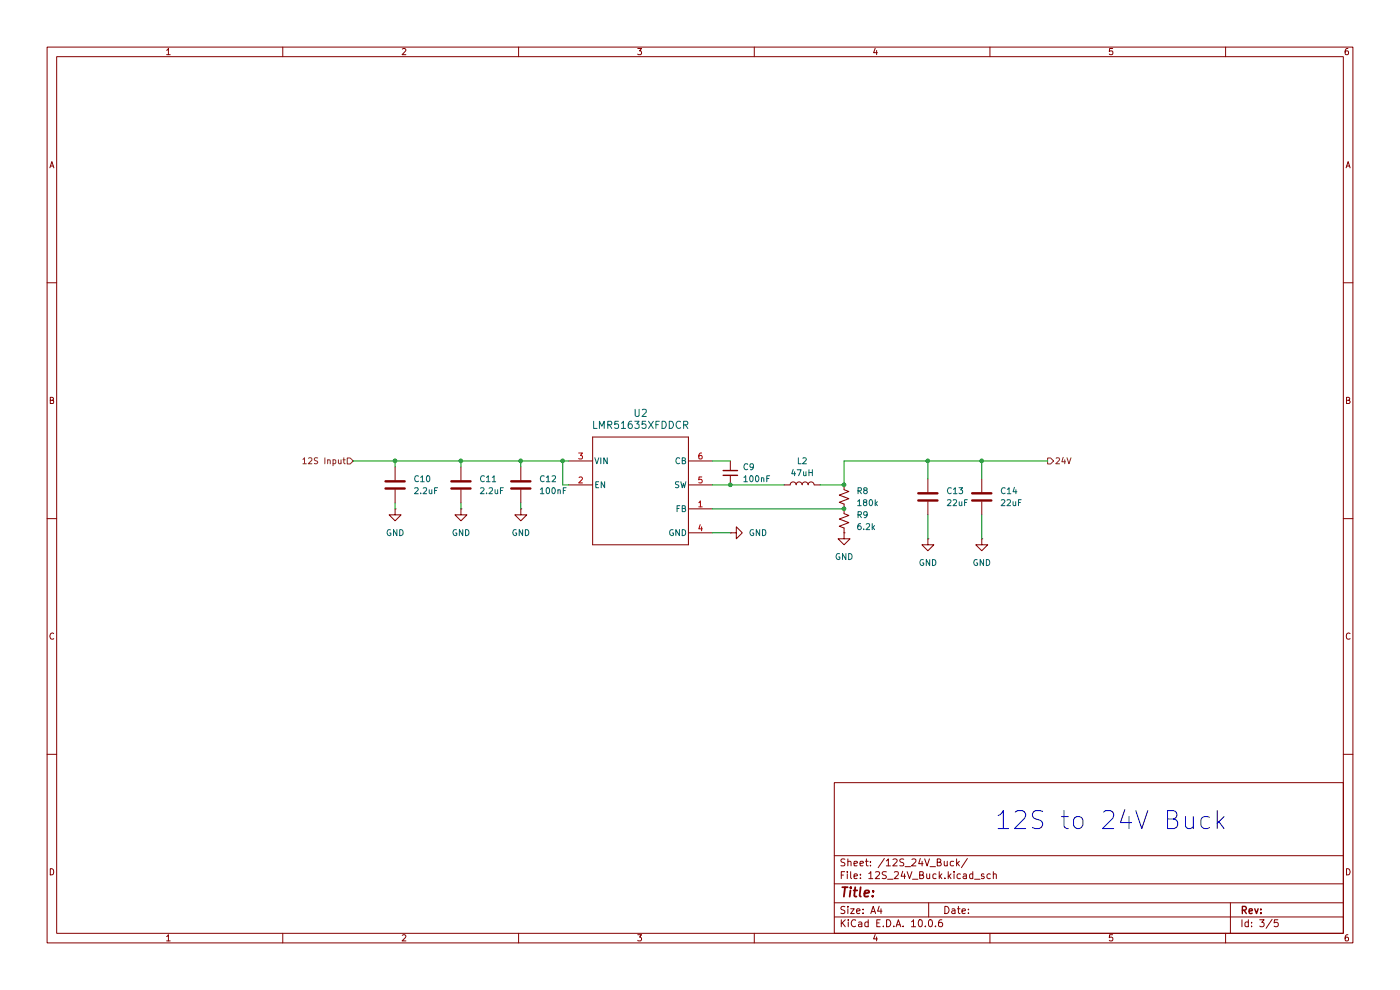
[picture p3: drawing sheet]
(kicad_sch
 (version 20260306)
 (generator "eeschema")
 (generator_version "10.0")
 (paper "A4")
 (lib_symbols
  (symbol "2026-11-03_00-48-29:LMR51635XFDDCR"
   (pin_names
    (offset 0.254)) (exclude_from_sim no) (in_bom yes) (on_board yes)
   (in_pos_files yes)
   (duplicate_pin_numbers_are_jumpers no)
   (property "Reference" "U" (at 0 2.54 0) (show_name no) (do_not_autoplace no) (effects (font (size 1.524 1.524))))
   (property "Value" "LMR51635XFDDCR" (at 0 0 0) (show_name no) (do_not_autoplace no) (effects (font (size 1.524 1.524))))
   (property "Footprint" "DDC0006A-MFG" (at 0 0 0) (show_name no) (do_not_autoplace no) (hide yes) (effects (font (size 1.27 1.27)
    (italic yes))))
   (property "Datasheet" "https://www.ti.com/lit/gpn/lmr51635" (at 0 0 0) (show_name no) (do_not_autoplace no) (hide yes) (effects (font (size 1.27 1.27)
    (italic yes))))
   (property "Description" "" (at 0 0 0) (show_name no) (do_not_autoplace no) (hide yes) (effects (font (size 1.27 1.27))))
   (property "ki_locked" "" (at 0 0 0) (show_name no) (do_not_autoplace no) (effects (font (size 1.27 1.27))))
   (symbol "LMR51635XFDDCR_0_1"
    (polyline (pts (xy 5.08 5.08) (xy 5.08 -17.78)) (stroke (width 0.2032) (type default)) (fill (type none)))
    (polyline (pts (xy 5.08 -17.78) (xy 25.4 -17.78)) (stroke (width 0.2032) (type default)) (fill (type none)))
    (polyline (pts (xy 25.4 5.08) (xy 5.08 5.08)) (stroke (width 0.2032) (type default)) (fill (type none)))
    (polyline (pts (xy 25.4 -17.78) (xy 25.4 5.08)) (stroke (width 0.2032) (type default)) (fill (type none)))
    (pin unspecified line (at 30.48 -10.16 180) (length 5.08) (name "FB" (effects (font (size 1.27 1.27)))) (number "1" (effects (font (size 1.27 1.27)))))
    (pin input line (at 0 -5.08 0) (length 5.08) (name "EN" (effects (font (size 1.27 1.27)))) (number "2" (effects (font (size 1.27 1.27)))))
    (pin power_in line (at 0 0 0) (length 5.08) (name "VIN" (effects (font (size 1.27 1.27)))) (number "3" (effects (font (size 1.27 1.27)))))
    (pin power_in line (at 30.48 -15.24 180) (length 5.08) (name "GND" (effects (font (size 1.27 1.27)))) (number "4" (effects (font (size 1.27 1.27)))))
    (pin power_in line (at 30.48 -5.08 180) (length 5.08) (name "SW" (effects (font (size 1.27 1.27)))) (number "5" (effects (font (size 1.27 1.27)))))
    (pin power_in line (at 30.48 0 180) (length 5.08) (name "CB" (effects (font (size 1.27 1.27)))) (number "6" (effects (font (size 1.27 1.27))))))
   (embedded_fonts no))
  (symbol "Device:C"
   (pin_numbers (hide yes))
   (pin_names
    (offset 0.254)) (exclude_from_sim no) (in_bom yes) (on_board yes)
   (in_pos_files yes)
   (duplicate_pin_numbers_are_jumpers no)
   (property "Reference" "C" (at 0.635 2.54 0) (show_name no) (do_not_autoplace no) (effects (font (size 1.27 1.27)) (justify left)))
   (property "Value" "C" (at 0.635 -2.54 0) (show_name no) (do_not_autoplace no) (effects (font (size 1.27 1.27)) (justify left)))
   (property "Footprint" "" (at 0.9652 -3.81 0) (show_name no) (do_not_autoplace no) (hide yes) (effects (font (size 1.27 1.27))))
   (property "Datasheet" "" (at 0 0 0) (show_name no) (do_not_autoplace no) (hide yes) (effects (font (size 1.27 1.27))))
   (property "Description" "Unpolarized capacitor" (at 0 0 0) (show_name no) (do_not_autoplace no) (hide yes) (effects (font (size 1.27 1.27))))
   (symbol "C_0_1"
    (polyline (pts (xy -2.032 0.762) (xy 2.032 0.762)) (stroke (width 0.508) (type default)) (fill (type none)))
    (polyline (pts (xy -2.032 -0.762) (xy 2.032 -0.762)) (stroke (width 0.508) (type default)) (fill (type none))))
   (symbol "C_1_1"
    (pin passive line (at 0 3.81 270) (length 2.794) (name "" (effects (font (size 1.27 1.27)))) (number "1" (effects (font (size 1.27 1.27)))))
    (pin passive line (at 0 -3.81 90) (length 2.794) (name "" (effects (font (size 1.27 1.27)))) (number "2" (effects (font (size 1.27 1.27))))))
   (embedded_fonts no))
  (symbol "Device:C_Small"
   (pin_numbers (hide yes))
   (pin_names
    (offset 0.254) (hide yes)) (exclude_from_sim no) (in_bom yes) (on_board yes)
   (in_pos_files yes)
   (duplicate_pin_numbers_are_jumpers no)
   (property "Reference" "C" (at 0.254 1.778 0) (show_name no) (do_not_autoplace no) (effects (font (size 1.27 1.27)) (justify left)))
   (property "Value" "C_Small" (at 0.254 -2.032 0) (show_name no) (do_not_autoplace no) (effects (font (size 1.27 1.27)) (justify left)))
   (property "Footprint" "" (at 0 0 0) (show_name no) (do_not_autoplace no) (hide yes) (effects (font (size 1.27 1.27))))
   (property "Datasheet" "" (at 0 0 0) (show_name no) (do_not_autoplace no) (hide yes) (effects (font (size 1.27 1.27))))
   (property "Description" "Unpolarized capacitor, small symbol" (at 0 -10.16 0) (show_name no) (do_not_autoplace no) (hide yes) (effects (font (size 1.27 1.27))))
   (symbol "C_Small_0_1"
    (polyline (pts (xy -1.524 0.508) (xy 1.524 0.508)) (stroke (width 0.3048) (type default)) (fill (type none)))
    (polyline (pts (xy -1.524 -0.508) (xy 1.524 -0.508)) (stroke (width 0.3048) (type default)) (fill (type none))))
   (symbol "C_Small_1_1"
    (pin passive line (at 0 2.54 270) (length 2.032) (name "" (effects (font (size 1.27 1.27)))) (number "1" (effects (font (size 1.27 1.27)))))
    (pin passive line (at 0 -2.54 90) (length 2.032) (name "" (effects (font (size 1.27 1.27)))) (number "2" (effects (font (size 1.27 1.27))))))
   (embedded_fonts no))
  (symbol "Device:L"
   (pin_numbers (hide yes))
   (pin_names
    (offset 1.016) (hide yes)) (exclude_from_sim no) (in_bom yes) (on_board yes)
   (in_pos_files yes)
   (duplicate_pin_numbers_are_jumpers no)
   (property "Reference" "L" (at -1.27 0 90) (show_name no) (do_not_autoplace no) (effects (font (size 1.27 1.27))))
   (property "Value" "L" (at 1.905 0 90) (show_name no) (do_not_autoplace no) (effects (font (size 1.27 1.27))))
   (property "Footprint" "" (at 0 0 0) (show_name no) (do_not_autoplace no) (hide yes) (effects (font (size 1.27 1.27))))
   (property "Datasheet" "" (at 0 0 0) (show_name no) (do_not_autoplace no) (hide yes) (effects (font (size 1.27 1.27))))
   (property "Description" "Inductor" (at 0 0 0) (show_name no) (do_not_autoplace no) (hide yes) (effects (font (size 1.27 1.27))))
   (symbol "L_0_1"
    (arc (start 0 2.54) (mid 0.6323 1.905) (end 0 1.27) (stroke (width 0) (type default)) (fill (type none)))
    (arc (start 0 1.27) (mid 0.6323 0.635) (end 0 0) (stroke (width 0) (type default)) (fill (type none)))
    (arc (start 0 0) (mid 0.6323 -0.635) (end 0 -1.27) (stroke (width 0) (type default)) (fill (type none)))
    (arc (start 0 -1.27) (mid 0.6323 -1.905) (end 0 -2.54) (stroke (width 0) (type default)) (fill (type none))))
   (symbol "L_1_1"
    (pin passive line (at 0 3.81 270) (length 1.27) (name "1" (effects (font (size 1.27 1.27)))) (number "1" (effects (font (size 1.27 1.27)))))
    (pin passive line (at 0 -3.81 90) (length 1.27) (name "2" (effects (font (size 1.27 1.27)))) (number "2" (effects (font (size 1.27 1.27))))))
   (embedded_fonts no))
  (symbol "Device:R_Small_US"
   (pin_numbers (hide yes))
   (pin_names
    (offset 0.254) (hide yes)) (exclude_from_sim no) (in_bom yes) (on_board yes)
   (in_pos_files yes)
   (duplicate_pin_numbers_are_jumpers no)
   (property "Reference" "R" (at 0.762 0.508 0) (show_name no) (do_not_autoplace no) (effects (font (size 1.27 1.27)) (justify left)))
   (property "Value" "R_Small_US" (at 0.762 -1.016 0) (show_name no) (do_not_autoplace no) (effects (font (size 1.27 1.27)) (justify left)))
   (property "Footprint" "" (at 0 0 0) (show_name no) (do_not_autoplace no) (hide yes) (effects (font (size 1.27 1.27))))
   (property "Datasheet" "" (at 0 0 0) (show_name no) (do_not_autoplace no) (hide yes) (effects (font (size 1.27 1.27))))
   (property "Description" "Resistor, small US symbol" (at 0 0 0) (show_name no) (do_not_autoplace no) (hide yes) (effects (font (size 1.27 1.27))))
   (symbol "R_Small_US_1_1"
    (polyline (pts (xy 0 1.524) (xy 1.016 1.143) (xy 0 0.762) (xy -1.016 0.381) (xy 0 0)) (stroke (width 0) (type default)) (fill (type none)))
    (polyline (pts (xy 0 0) (xy 1.016 -0.381) (xy 0 -0.762) (xy -1.016 -1.143) (xy 0 -1.524)) (stroke (width 0) (type default)) (fill (type none)))
    (pin passive line (at 0 2.54 270) (length 1.016) (name "" (effects (font (size 1.27 1.27)))) (number "1" (effects (font (size 1.27 1.27)))))
    (pin passive line (at 0 -2.54 90) (length 1.016) (name "" (effects (font (size 1.27 1.27)))) (number "2" (effects (font (size 1.27 1.27))))))
   (embedded_fonts no))
  (symbol "power:GND"
   (power global)
   (pin_numbers (hide yes))
   (pin_names
    (offset 0) (hide yes)) (exclude_from_sim no) (in_bom yes) (on_board yes)
   (in_pos_files yes)
   (duplicate_pin_numbers_are_jumpers no)
   (property "Reference" "#PWR" (at 0 -6.35 0) (show_name no) (do_not_autoplace no) (hide yes) (effects (font (size 1.27 1.27))))
   (property "Value" "GND" (at 0 -3.81 0) (show_name no) (do_not_autoplace no) (effects (font (size 1.27 1.27))))
   (property "Footprint" "" (at 0 0 0) (show_name no) (do_not_autoplace no) (hide yes) (effects (font (size 1.27 1.27))))
   (property "Datasheet" "" (at 0 0 0) (show_name no) (do_not_autoplace no) (hide yes) (effects (font (size 1.27 1.27))))
   (property "Description" "Power symbol creates a global label with name \"GND\" , ground" (at 0 0 0) (show_name no) (do_not_autoplace no) (hide yes) (effects (font (size 1.27 1.27))))
   (symbol "GND_0_1"
    (polyline (pts (xy 0 0) (xy 0 -1.27) (xy 1.27 -1.27) (xy 0 -2.54) (xy -1.27 -1.27) (xy 0 -1.27)) (stroke (width 0) (type default)) (fill (type none))))
   (symbol "GND_1_1"
    (pin power_in line (at 0 0 270) (length 0) (name "" (effects (font (size 1.27 1.27)))) (number "1" (effects (font (size 1.27 1.27))))))
   (embedded_fonts no)))
 (text "12S to 24V Buck"
  (exclude_from_sim no)
  (at 235.712 174.244 0)
  (effects (font (size 3.81 3.81))))
 (junction
  (at 119.38 97.79)
  (diameter 0)
  (color 0 0 0 0))
 (junction
  (at 83.82 97.79)
  (diameter 0)
  (color 0 0 0 0))
 (junction
  (at 97.79 97.79)
  (diameter 0)
  (color 0 0 0 0))
 (junction
  (at 179.07 102.87)
  (diameter 0)
  (color 0 0 0 0))
 (junction
  (at 196.85 97.79)
  (diameter 0)
  (color 0 0 0 0))
 (junction
  (at 154.94 102.87)
  (diameter 0)
  (color 0 0 0 0))
 (junction
  (at 110.49 97.79)
  (diameter 0)
  (color 0 0 0 0))
 (junction
  (at 179.07 107.95)
  (diameter 0)
  (color 0 0 0 0))
 (junction
  (at 208.28 97.79)
  (diameter 0)
  (color 0 0 0 0))
 (wire
  (pts (xy 110.49 97.79) (xy 110.49 99.06))
  (stroke (width 0) (type default)))
 (wire
  (pts (xy 151.13 97.79) (xy 154.94 97.79))
  (stroke (width 0) (type default)))
 (wire
  (pts (xy 154.94 102.87) (xy 166.37 102.87))
  (stroke (width 0) (type default)))
 (wire
  (pts (xy 97.79 106.68) (xy 97.79 107.95))
  (stroke (width 0) (type default)))
 (wire
  (pts (xy 119.38 97.79) (xy 119.38 102.87))
  (stroke (width 0) (type default)))
 (wire
  (pts (xy 179.07 102.87) (xy 179.07 97.79))
  (stroke (width 0) (type default)))
 (wire
  (pts (xy 151.13 107.95) (xy 179.07 107.95))
  (stroke (width 0) (type default)))
 (wire
  (pts (xy 119.38 97.79) (xy 120.65 97.79))
  (stroke (width 0) (type default)))
 (wire
  (pts (xy 208.28 109.22) (xy 208.28 114.3))
  (stroke (width 0) (type default)))
 (wire
  (pts (xy 83.82 97.79) (xy 83.82 99.06))
  (stroke (width 0) (type default)))
 (wire
  (pts (xy 119.38 102.87) (xy 120.65 102.87))
  (stroke (width 0) (type default)))
 (wire
  (pts (xy 110.49 97.79) (xy 119.38 97.79))
  (stroke (width 0) (type default)))
 (wire
  (pts (xy 151.13 113.03) (xy 154.94 113.03))
  (stroke (width 0) (type default)))
 (wire
  (pts (xy 151.13 102.87) (xy 154.94 102.87))
  (stroke (width 0) (type default)))
 (wire
  (pts (xy 110.49 106.68) (xy 110.49 107.95))
  (stroke (width 0) (type default)))
 (wire
  (pts (xy 83.82 106.68) (xy 83.82 107.95))
  (stroke (width 0) (type default)))
 (wire
  (pts (xy 196.85 97.79) (xy 222.25 97.79))
  (stroke (width 0) (type default)))
 (wire
  (pts (xy 208.28 97.79) (xy 208.28 101.6))
  (stroke (width 0) (type default)))
 (wire
  (pts (xy 97.79 97.79) (xy 97.79 99.06))
  (stroke (width 0) (type default)))
 (wire
  (pts (xy 196.85 109.22) (xy 196.85 114.3))
  (stroke (width 0) (type default)))
 (wire
  (pts (xy 196.85 97.79) (xy 196.85 101.6))
  (stroke (width 0) (type default)))
 (wire
  (pts (xy 173.99 102.87) (xy 179.07 102.87))
  (stroke (width 0) (type default)))
 (wire
  (pts (xy 179.07 97.79) (xy 196.85 97.79))
  (stroke (width 0) (type default)))
 (wire
  (pts (xy 74.93 97.79) (xy 110.49 97.79))
  (stroke (width 0) (type default)))
 (hierarchical_label "24V"
  (shape output)
  (at 222.25 97.79 0)
  (effects (font (size 1.27 1.27)) (justify left)))
 (hierarchical_label "12S Input"
  (shape input)
  (at 74.93 97.79 180)
  (effects (font (size 1.27 1.27)) (justify right)))
 (symbol
  (lib_id "power:GND")
  (at 208.28 114.3 0)
  (unit 1)
  (body_style 1)
  (exclude_from_sim no)
  (in_bom yes)
  (on_board yes)
  (in_pos_files yes)
  (dnp no)
  (fields_autoplaced yes)
  (property "Reference" "#PWR019" (at 208.28 120.65 0) (hide yes) (show_name no) (do_not_autoplace no) (effects (font (size 1.27 1.27))))
  (property "Value" "GND" (at 208.28 119.38 0) (show_name no) (do_not_autoplace no) (effects (font (size 1.27 1.27))))
  (property "Footprint" "" (at 208.28 114.3 0) (hide yes) (show_name no) (do_not_autoplace no) (effects (font (size 1.27 1.27))))
  (property "Datasheet" "" (at 208.28 114.3 0) (hide yes) (show_name no) (do_not_autoplace no) (effects (font (size 1.27 1.27))))
  (property "Description" "Power symbol creates a global label with name \"GND\" , ground" (at 208.28 114.3 0) (hide yes) (show_name no) (do_not_autoplace no) (effects (font (size 1.27 1.27))))
  (pin "1"))
 (symbol
  (lib_id "power:GND")
  (at 196.85 114.3 0)
  (unit 1)
  (body_style 1)
  (exclude_from_sim no)
  (in_bom yes)
  (on_board yes)
  (in_pos_files yes)
  (dnp no)
  (fields_autoplaced yes)
  (property "Reference" "#PWR018" (at 196.85 120.65 0) (hide yes) (show_name no) (do_not_autoplace no) (effects (font (size 1.27 1.27))))
  (property "Value" "GND" (at 196.85 119.38 0) (show_name no) (do_not_autoplace no) (effects (font (size 1.27 1.27))))
  (property "Footprint" "" (at 196.85 114.3 0) (hide yes) (show_name no) (do_not_autoplace no) (effects (font (size 1.27 1.27))))
  (property "Datasheet" "" (at 196.85 114.3 0) (hide yes) (show_name no) (do_not_autoplace no) (effects (font (size 1.27 1.27))))
  (property "Description" "Power symbol creates a global label with name \"GND\" , ground" (at 196.85 114.3 0) (hide yes) (show_name no) (do_not_autoplace no) (effects (font (size 1.27 1.27))))
  (pin "1"))
 (symbol
  (lib_id "Device:C")
  (at 110.49 102.87 0)
  (unit 1)
  (body_style 1)
  (exclude_from_sim no)
  (in_bom yes)
  (on_board yes)
  (in_pos_files yes)
  (dnp no)
  (fields_autoplaced yes)
  (property "Reference" "C12" (at 114.3 101.5999 0) (show_name no) (do_not_autoplace no) (effects (font (size 1.27 1.27)) (justify left)))
  (property "Value" "100nF" (at 114.3 104.1399 0) (show_name no) (do_not_autoplace no) (effects (font (size 1.27 1.27)) (justify left)))
  (property "Footprint" "DDC0006A-MFG" (at 111.4552 106.68 0) (hide yes) (show_name no) (do_not_autoplace no) (effects (font (size 1.27 1.27))))
  (property "Datasheet" "" (at 110.49 102.87 0) (hide yes) (show_name no) (do_not_autoplace no) (effects (font (size 1.27 1.27))))
  (property "Description" "Unpolarized capacitor" (at 110.49 102.87 0) (hide yes) (show_name no) (do_not_autoplace no) (effects (font (size 1.27 1.27))))
  (pin "2")
  (pin "1"))
 (symbol
  (lib_id "2026-11-03_00-48-29:LMR51635XFDDCR")
  (at 120.65 97.79 0)
  (unit 1)
  (body_style 1)
  (exclude_from_sim no)
  (in_bom yes)
  (on_board yes)
  (in_pos_files yes)
  (dnp no)
  (fields_autoplaced yes)
  (property "Reference" "U2" (at 135.89 87.63 0) (show_name no) (do_not_autoplace no) (effects (font (size 1.524 1.524))))
  (property "Value" "LMR51635XFDDCR" (at 135.89 90.17 0) (show_name no) (do_not_autoplace no) (effects (font (size 1.524 1.524))))
  (property "Footprint" "DDC0006A-MFG" (at 120.65 97.79 0) (hide yes) (show_name no) (do_not_autoplace no) (effects (font (size 1.27 1.27)
    (italic yes))))
  (property "Datasheet" "https://www.ti.com/lit/gpn/lmr51635" (at 120.65 97.79 0) (hide yes) (show_name no) (do_not_autoplace no) (effects (font (size 1.27 1.27)
    (italic yes))))
  (property "Description" "" (at 120.65 97.79 0) (hide yes) (show_name no) (do_not_autoplace no) (effects (font (size 1.27 1.27))))
  (pin "6")
  (pin "4")
  (pin "3")
  (pin "2")
  (pin "1")
  (pin "5"))
 (symbol
  (lib_id "Device:C")
  (at 208.28 105.41 0)
  (unit 1)
  (body_style 1)
  (exclude_from_sim no)
  (in_bom yes)
  (on_board yes)
  (in_pos_files yes)
  (dnp no)
  (fields_autoplaced yes)
  (property "Reference" "C14" (at 212.09 104.1399 0) (show_name no) (do_not_autoplace no) (effects (font (size 1.27 1.27)) (justify left)))
  (property "Value" "22uF" (at 212.09 106.6799 0) (show_name no) (do_not_autoplace no) (effects (font (size 1.27 1.27)) (justify left)))
  (property "Footprint" "DDC0006A-MFG" (at 209.2452 109.22 0) (hide yes) (show_name no) (do_not_autoplace no) (effects (font (size 1.27 1.27))))
  (property "Datasheet" "" (at 208.28 105.41 0) (hide yes) (show_name no) (do_not_autoplace no) (effects (font (size 1.27 1.27))))
  (property "Description" "Unpolarized capacitor" (at 208.28 105.41 0) (hide yes) (show_name no) (do_not_autoplace no) (effects (font (size 1.27 1.27))))
  (pin "2")
  (pin "1"))
 (symbol
  (lib_id "power:GND")
  (at 154.94 113.03 90)
  (unit 1)
  (body_style 1)
  (exclude_from_sim no)
  (in_bom yes)
  (on_board yes)
  (in_pos_files yes)
  (dnp no)
  (fields_autoplaced yes)
  (property "Reference" "#PWR016" (at 161.29 113.03 0) (hide yes) (show_name no) (do_not_autoplace no) (effects (font (size 1.27 1.27))))
  (property "Value" "GND" (at 158.75 113.0299 90) (show_name no) (do_not_autoplace no) (effects (font (size 1.27 1.27)) (justify right)))
  (property "Footprint" "" (at 154.94 113.03 0) (hide yes) (show_name no) (do_not_autoplace no) (effects (font (size 1.27 1.27))))
  (property "Datasheet" "" (at 154.94 113.03 0) (hide yes) (show_name no) (do_not_autoplace no) (effects (font (size 1.27 1.27))))
  (property "Description" "Power symbol creates a global label with name \"GND\" , ground" (at 154.94 113.03 0) (hide yes) (show_name no) (do_not_autoplace no) (effects (font (size 1.27 1.27))))
  (pin "1"))
 (symbol
  (lib_id "power:GND")
  (at 83.82 107.95 0)
  (unit 1)
  (body_style 1)
  (exclude_from_sim no)
  (in_bom yes)
  (on_board yes)
  (in_pos_files yes)
  (dnp no)
  (fields_autoplaced yes)
  (property "Reference" "#PWR013" (at 83.82 114.3 0) (hide yes) (show_name no) (do_not_autoplace no) (effects (font (size 1.27 1.27))))
  (property "Value" "GND" (at 83.82 113.03 0) (show_name no) (do_not_autoplace no) (effects (font (size 1.27 1.27))))
  (property "Footprint" "" (at 83.82 107.95 0) (hide yes) (show_name no) (do_not_autoplace no) (effects (font (size 1.27 1.27))))
  (property "Datasheet" "" (at 83.82 107.95 0) (hide yes) (show_name no) (do_not_autoplace no) (effects (font (size 1.27 1.27))))
  (property "Description" "Power symbol creates a global label with name \"GND\" , ground" (at 83.82 107.95 0) (hide yes) (show_name no) (do_not_autoplace no) (effects (font (size 1.27 1.27))))
  (pin "1"))
 (symbol
  (lib_id "Device:L")
  (at 170.18 102.87 90)
  (unit 1)
  (body_style 1)
  (exclude_from_sim no)
  (in_bom yes)
  (on_board yes)
  (in_pos_files yes)
  (dnp no)
  (fields_autoplaced yes)
  (property "Reference" "L2" (at 170.18 97.79 90) (show_name no) (do_not_autoplace no) (effects (font (size 1.27 1.27))))
  (property "Value" "47uH" (at 170.18 100.33 90) (show_name no) (do_not_autoplace no) (effects (font (size 1.27 1.27))))
  (property "Footprint" "" (at 170.18 102.87 0) (hide yes) (show_name no) (do_not_autoplace no) (effects (font (size 1.27 1.27))))
  (property "Datasheet" "" (at 170.18 102.87 0) (hide yes) (show_name no) (do_not_autoplace no) (effects (font (size 1.27 1.27))))
  (property "Description" "Inductor" (at 170.18 102.87 0) (hide yes) (show_name no) (do_not_autoplace no) (effects (font (size 1.27 1.27))))
  (pin "1")
  (pin "2"))
 (symbol
  (lib_id "Device:R_Small_US")
  (at 179.07 105.41 0)
  (unit 1)
  (body_style 1)
  (exclude_from_sim no)
  (in_bom yes)
  (on_board yes)
  (in_pos_files yes)
  (dnp no)
  (fields_autoplaced yes)
  (property "Reference" "R8" (at 181.61 104.1399 0) (show_name no) (do_not_autoplace no) (effects (font (size 1.27 1.27)) (justify left)))
  (property "Value" "180k" (at 181.61 106.6799 0) (show_name no) (do_not_autoplace no) (effects (font (size 1.27 1.27)) (justify left)))
  (property "Footprint" "" (at 179.07 105.41 0) (hide yes) (show_name no) (do_not_autoplace no) (effects (font (size 1.27 1.27))))
  (property "Datasheet" "" (at 179.07 105.41 0) (hide yes) (show_name no) (do_not_autoplace no) (effects (font (size 1.27 1.27))))
  (property "Description" "Resistor, small US symbol" (at 179.07 105.41 0) (hide yes) (show_name no) (do_not_autoplace no) (effects (font (size 1.27 1.27))))
  (pin "1")
  (pin "2"))
 (symbol
  (lib_id "Device:C")
  (at 83.82 102.87 0)
  (unit 1)
  (body_style 1)
  (exclude_from_sim no)
  (in_bom yes)
  (on_board yes)
  (in_pos_files yes)
  (dnp no)
  (fields_autoplaced yes)
  (property "Reference" "C10" (at 87.63 101.5999 0) (show_name no) (do_not_autoplace no) (effects (font (size 1.27 1.27)) (justify left)))
  (property "Value" "2.2uF" (at 87.63 104.1399 0) (show_name no) (do_not_autoplace no) (effects (font (size 1.27 1.27)) (justify left)))
  (property "Footprint" "DDC0006A-MFG" (at 84.7852 106.68 0) (hide yes) (show_name no) (do_not_autoplace no) (effects (font (size 1.27 1.27))))
  (property "Datasheet" "" (at 83.82 102.87 0) (hide yes) (show_name no) (do_not_autoplace no) (effects (font (size 1.27 1.27))))
  (property "Description" "Unpolarized capacitor" (at 83.82 102.87 0) (hide yes) (show_name no) (do_not_autoplace no) (effects (font (size 1.27 1.27))))
  (pin "2")
  (pin "1"))
 (symbol
  (lib_id "Device:C_Small")
  (at 154.94 100.33 0)
  (unit 1)
  (body_style 1)
  (exclude_from_sim no)
  (in_bom yes)
  (on_board yes)
  (in_pos_files yes)
  (dnp no)
  (fields_autoplaced yes)
  (property "Reference" "C9" (at 157.48 99.0599 0) (show_name no) (do_not_autoplace no) (effects (font (size 1.27 1.27)) (justify left)))
  (property "Value" "100nF" (at 157.48 101.5999 0) (show_name no) (do_not_autoplace no) (effects (font (size 1.27 1.27)) (justify left)))
  (property "Footprint" "Package_SO:SOIC-8_3.9x4.9mm_P1.27mm" (at 154.94 100.33 0) (hide yes) (show_name no) (do_not_autoplace no) (effects (font (size 1.27 1.27))))
  (property "Datasheet" "" (at 154.94 100.33 0) (hide yes) (show_name no) (do_not_autoplace no) (effects (font (size 1.27 1.27))))
  (property "Description" "Unpolarized capacitor, small symbol" (at 154.94 110.49 0) (hide yes) (show_name no) (do_not_autoplace no) (effects (font (size 1.27 1.27))))
  (pin "1")
  (pin "2"))
 (symbol
  (lib_id "power:GND")
  (at 97.79 107.95 0)
  (unit 1)
  (body_style 1)
  (exclude_from_sim no)
  (in_bom yes)
  (on_board yes)
  (in_pos_files yes)
  (dnp no)
  (fields_autoplaced yes)
  (property "Reference" "#PWR014" (at 97.79 114.3 0) (hide yes) (show_name no) (do_not_autoplace no) (effects (font (size 1.27 1.27))))
  (property "Value" "GND" (at 97.79 113.03 0) (show_name no) (do_not_autoplace no) (effects (font (size 1.27 1.27))))
  (property "Footprint" "" (at 97.79 107.95 0) (hide yes) (show_name no) (do_not_autoplace no) (effects (font (size 1.27 1.27))))
  (property "Datasheet" "" (at 97.79 107.95 0) (hide yes) (show_name no) (do_not_autoplace no) (effects (font (size 1.27 1.27))))
  (property "Description" "Power symbol creates a global label with name \"GND\" , ground" (at 97.79 107.95 0) (hide yes) (show_name no) (do_not_autoplace no) (effects (font (size 1.27 1.27))))
  (pin "1"))
 (symbol
  (lib_id "power:GND")
  (at 110.49 107.95 0)
  (unit 1)
  (body_style 1)
  (exclude_from_sim no)
  (in_bom yes)
  (on_board yes)
  (in_pos_files yes)
  (dnp no)
  (fields_autoplaced yes)
  (property "Reference" "#PWR015" (at 110.49 114.3 0) (hide yes) (show_name no) (do_not_autoplace no) (effects (font (size 1.27 1.27))))
  (property "Value" "GND" (at 110.49 113.03 0) (show_name no) (do_not_autoplace no) (effects (font (size 1.27 1.27))))
  (property "Footprint" "" (at 110.49 107.95 0) (hide yes) (show_name no) (do_not_autoplace no) (effects (font (size 1.27 1.27))))
  (property "Datasheet" "" (at 110.49 107.95 0) (hide yes) (show_name no) (do_not_autoplace no) (effects (font (size 1.27 1.27))))
  (property "Description" "Power symbol creates a global label with name \"GND\" , ground" (at 110.49 107.95 0) (hide yes) (show_name no) (do_not_autoplace no) (effects (font (size 1.27 1.27))))
  (pin "1"))
 (symbol
  (lib_id "Device:C")
  (at 97.79 102.87 0)
  (unit 1)
  (body_style 1)
  (exclude_from_sim no)
  (in_bom yes)
  (on_board yes)
  (in_pos_files yes)
  (dnp no)
  (fields_autoplaced yes)
  (property "Reference" "C11" (at 101.6 101.5999 0) (show_name no) (do_not_autoplace no) (effects (font (size 1.27 1.27)) (justify left)))
  (property "Value" "2.2uF" (at 101.6 104.1399 0) (show_name no) (do_not_autoplace no) (effects (font (size 1.27 1.27)) (justify left)))
  (property "Footprint" "DDC0006A-MFG" (at 98.7552 106.68 0) (hide yes) (show_name no) (do_not_autoplace no) (effects (font (size 1.27 1.27))))
  (property "Datasheet" "" (at 97.79 102.87 0) (hide yes) (show_name no) (do_not_autoplace no) (effects (font (size 1.27 1.27))))
  (property "Description" "Unpolarized capacitor" (at 97.79 102.87 0) (hide yes) (show_name no) (do_not_autoplace no) (effects (font (size 1.27 1.27))))
  (pin "2")
  (pin "1"))
 (symbol
  (lib_id "Device:C")
  (at 196.85 105.41 0)
  (unit 1)
  (body_style 1)
  (exclude_from_sim no)
  (in_bom yes)
  (on_board yes)
  (in_pos_files yes)
  (dnp no)
  (fields_autoplaced yes)
  (property "Reference" "C13" (at 200.66 104.1399 0) (show_name no) (do_not_autoplace no) (effects (font (size 1.27 1.27)) (justify left)))
  (property "Value" "22uF" (at 200.66 106.6799 0) (show_name no) (do_not_autoplace no) (effects (font (size 1.27 1.27)) (justify left)))
  (property "Footprint" "DDC0006A-MFG" (at 197.8152 109.22 0) (hide yes) (show_name no) (do_not_autoplace no) (effects (font (size 1.27 1.27))))
  (property "Datasheet" "" (at 196.85 105.41 0) (hide yes) (show_name no) (do_not_autoplace no) (effects (font (size 1.27 1.27))))
  (property "Description" "Unpolarized capacitor" (at 196.85 105.41 0) (hide yes) (show_name no) (do_not_autoplace no) (effects (font (size 1.27 1.27))))
  (pin "2")
  (pin "1"))
 (symbol
  (lib_id "power:GND")
  (at 179.07 113.03 0)
  (unit 1)
  (body_style 1)
  (exclude_from_sim no)
  (in_bom yes)
  (on_board yes)
  (in_pos_files yes)
  (dnp no)
  (fields_autoplaced yes)
  (property "Reference" "#PWR017" (at 179.07 119.38 0) (hide yes) (show_name no) (do_not_autoplace no) (effects (font (size 1.27 1.27))))
  (property "Value" "GND" (at 179.07 118.11 0) (show_name no) (do_not_autoplace no) (effects (font (size 1.27 1.27))))
  (property "Footprint" "" (at 179.07 113.03 0) (hide yes) (show_name no) (do_not_autoplace no) (effects (font (size 1.27 1.27))))
  (property "Datasheet" "" (at 179.07 113.03 0) (hide yes) (show_name no) (do_not_autoplace no) (effects (font (size 1.27 1.27))))
  (property "Description" "Power symbol creates a global label with name \"GND\" , ground" (at 179.07 113.03 0) (hide yes) (show_name no) (do_not_autoplace no) (effects (font (size 1.27 1.27))))
  (pin "1"))
 (symbol
  (lib_id "Device:R_Small_US")
  (at 179.07 110.49 0)
  (unit 1)
  (body_style 1)
  (exclude_from_sim no)
  (in_bom yes)
  (on_board yes)
  (in_pos_files yes)
  (dnp no)
  (fields_autoplaced yes)
  (property "Reference" "R9" (at 181.61 109.2199 0) (show_name no) (do_not_autoplace no) (effects (font (size 1.27 1.27)) (justify left)))
  (property "Value" "6.2k" (at 181.61 111.7599 0) (show_name no) (do_not_autoplace no) (effects (font (size 1.27 1.27)) (justify left)))
  (property "Footprint" "" (at 179.07 110.49 0) (hide yes) (show_name no) (do_not_autoplace no) (effects (font (size 1.27 1.27))))
  (property "Datasheet" "" (at 179.07 110.49 0) (hide yes) (show_name no) (do_not_autoplace no) (effects (font (size 1.27 1.27))))
  (property "Description" "Resistor, small US symbol" (at 179.07 110.49 0) (hide yes) (show_name no) (do_not_autoplace no) (effects (font (size 1.27 1.27))))
  (pin "1")
  (pin "2")))
